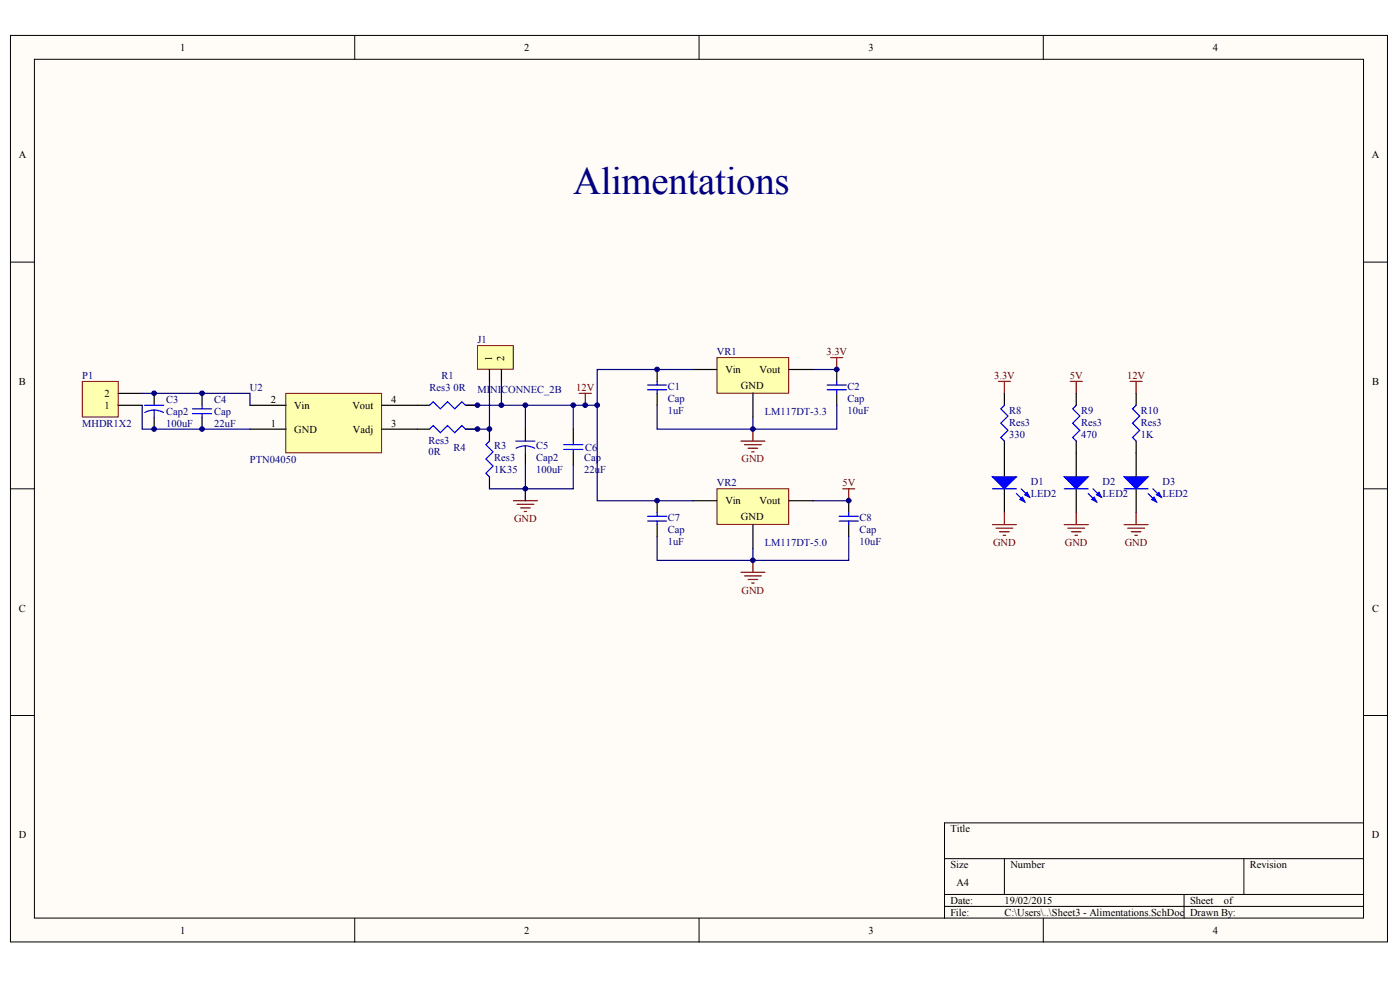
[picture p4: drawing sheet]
<svg xmlns="http://www.w3.org/2000/svg" width="288mm" height="202mm" viewBox="0 0 288 202" stroke-linecap="round" stroke-linejoin="round" font-family="sans-serif">
<g fill="#fffcf8" stroke="#000" stroke-width=".21">
<path d="M2.2 7.3h283.1v186.2h-283.1z"/>
<path d="M7.1 12.2h273.3v176.4h-273.3z"/>
</g>
<g fill="none" stroke="#000" stroke-width=".21">
<path d="M72.9 7.3v4.9M143.7 7.3v4.9M214.5 7.3v4.9M2.2 53.8h4.9M280.4 53.8h4.9M2.2 100.4h4.9M280.4 100.4h4.9M2.2 147h4.9M280.4 147h4.9M194.2 176.4h86.2M206.5 176.4v7.3M255.8 176.4v7.3"/>
<path d="M280.4 169h-86.2v19.6M72.9 188.6v5M143.7 188.6v5M194.2 183.7h86.2M194.2 186.2h86.2M214.5 188.6v5M243.5 183.7v4.9"/>
</g>
<path d="M135.1 75.9v2.5M172.1 75.9v2.5M135.1 80.8v2.5M172.1 80.8v2.5M135.1 102.9v2.4M135.1 107.8v2.4M174.5 102.9v2.4M174.5 107.8v2.4" fill="none" stroke="#000" stroke-width=".25"/>
<g fill="none" stroke="#00f" stroke-width=".25">
<path d="M133.1 79.1h4M135.1 78.4v.7M170.1 79.1h3.9M172.1 78.4v.7M133.1 80.1h4M135.1 80.1v.7M170.1 80.1h3.9M172.1 80.1v.7M133.1 106.1h4M133.1 107h4M135.1 105.3v.8M135.1 107v.8"/>
<path d="M172.5 106.1h4M172.5 107h4M174.5 105.3v.8M174.5 107v.8"/>
</g>
<path d="M167.1 75.9h5M135.1 83.3v4.9h37v-4.9M154.8 85.7v2.5M135.1 110.2v4.9h39.4v-4.9M154.8 112.7v2.4M167.1 102.9h7.4" fill="none" stroke="#000080" stroke-width=".25"/>
<g fill="none" stroke="#800000" stroke-width=".25">
<path d="M170.8 73.5h2.5M172.1 73.5v2.4M152.4 90.6h4.9M153.1 91.3h3.4M153.8 92.1h2M154.6 92.8h.5M154.8 88.2v2.4M152.4 117.6h4.9M153.1 118.3h3.4M153.8 119h2M154.6 119.8h.5M154.8 115.1v2.5"/>
<path d="M173.3 100.4h2.4M174.5 100.4v2.5"/>
</g>
<path d="M147.4 73.5h14.8v7.3h-14.8z" fill="#ffffb0" stroke="#800000" stroke-width=".21"/>
<path d="M142.5 75.9h4.9M162.2 75.9h4.9M154.8 80.8v4.9" fill="none" stroke="#000" stroke-width=".25"/>
<path d="M147.4 100.4h14.8v7.3h-14.8z" fill="#ffffb0" stroke="#800000" stroke-width=".21"/>
<path d="M142.5 102.9h4.9M154.8 107.8v4.9M162.2 102.9h4.9" fill="none" stroke="#000" stroke-width=".25"/>
<path d="M58.8 80.8h19.7v12.2h-19.7z" fill="#ffffb0" stroke="#800000" stroke-width=".21"/>
<path d="M51.4 83.3h7.4M51.4 88.2h7.4M78.5 83.3h7.4M78.5 88.2h7.4M108 88.2v2.4M108 93.1v2.4" fill="none" stroke="#000" stroke-width=".25"/>
<path d="M142.5 75.9h-19.7v7.4h-27.1M122.8 83.3v19.6h19.7" fill="none" stroke="#000080" stroke-width=".25"/>
<path d="M106.1 90.6h3.9M108 91.6l.8 .1 1.1 .4M108 91.6l-1.2 .2-.7 .3M108 91.6v1.5" fill="none" stroke="#00f" stroke-width=".25"/>
<path d="M105.6 102.9h4.9M106.3 103.6h3.5M107 104.3h2M107.8 105.1h.5M108 100.4v2.5" fill="none" stroke="#800000" stroke-width=".25"/>
<path d="M16.9 78.4h7.4v7.3h-7.4z" fill="#ffffb0" stroke="#800000" stroke-width=".21"/>
<g fill="none" stroke="#000" stroke-width=".25">
<path d="M24.3 83.3h4.9M24.3 80.8h4.9M31.7 80.8v2.5M31.7 85.7v2.5M41.5 80.8v2.5M41.5 85.7v2.5M85.9 83.3h2.4M85.9 88.2h2.4M95.7 83.3h2.5M95.7 88.2h2.5M100.6 88.2v2.4M100.6 98v2.4"/>
<path d="M117.9 88.2v2.4M117.9 93.1v2.4"/>
</g>
<g fill="none" stroke="#00f" stroke-width=".25">
<path d="M29.7 83.3h4M31.7 84.2l.8 .1 1.1 .4M31.7 84.2l-1.2 .2-.7 .3M31.7 84.2v1.5M39.6 84h3.9M39.6 85h3.9M41.5 83.3v.7M41.5 85v.7M88.3 83.3l.8-.8 1.4 1.5 1.5-1.5 1.5 1.5 1.5-1.5 .7 .8M88.3 88.2l.8-.8 1.4 1.5 1.5-1.5 1.5 1.5 1.5-1.5 .7 .8M100.6 90.6l-.7 .7 1.5 1.5-1.5 1.5 1.5 1.5-1.5 1.4 .7 .8M115.9 91.3h3.9"/>
<path d="M115.9 92.3h3.9M117.9 90.6v.7M117.9 92.3v.8"/>
</g>
<path d="M108 83.3v4.9M108 95.5v7.4M117.9 95.5v4.9h-17.3M117.9 83.3v4.9" fill="none" stroke="#000080" stroke-width=".25"/>
<path d="M98.2 71h7.3v4.9h-7.3z" fill="#ffffb0" stroke="#800000" stroke-width=".21"/>
<path d="M100.6 75.9v2.5M103.1 75.9v2.5M206.5 80.8v2.5M206.5 90.6v7.4M221.3 80.8v2.5M221.3 90.6v7.4M233.6 80.8v2.5M233.6 90.6v7.4M206.5 100.4v4.9M221.3 100.4v4.9M233.6 100.4v4.9" fill="none" stroke="#000" stroke-width=".25"/>
<path d="M100.6 78.4v9.8h-4.9M103.1 78.4v4.9M29.2 80.8h22.2v2.5M29.2 83.3v4.9h22.2" fill="none" stroke="#000080" stroke-width=".25"/>
<g fill="none" stroke="#800000" stroke-width=".25">
<path d="M205.3 78.4h2.5M206.5 78.4v2.4M220.1 78.4h2.4M221.3 78.4v2.4M232.4 78.4h2.4M233.6 78.4v2.4M119.1 80.8h2.5M120.3 80.8v2.5M204.1 107.8h4.9M204.8 108.5h3.4M205.5 109.2h2M206.3 110h.5"/>
<path d="M206.5 105.3v2.5M218.8 107.8h5M219.6 108.5h3.4M220.3 109.2h2M221 110h.5M221.3 105.3v2.5M231.1 107.8h5M231.9 108.5h3.4M232.6 109.2h2M233.4 110h.5M233.6 105.3v2.5"/>
</g>
<path d="M206.5 83.3l-.7 .7 1.5 1.5-1.5 1.4 1.5 1.5-1.5 1.5 .7 .7M221.3 83.3l-.7 .7 1.4 1.5-1.4 1.4 1.4 1.5-1.4 1.5 .7 .7M233.6 83.3l-.7 .7 1.4 1.5-1.4 1.4 1.4 1.5-1.4 1.5 .7 .7M204.1 100.4h4.9M209 101.4l1.7 1.7M210 100.4l1.7 1.7M218.8 100.4h5M223.8 101.4l1.7 1.7M224.7 100.4l1.8 1.7M231.1 100.4h5M236.1 101.4l1.7 1.7M237.1 100.4l1.7 1.7" fill="none" stroke="#00f" stroke-width=".25"/>
<g fill="#00f" stroke="#00f" stroke-width=".25">
<path d="M204.1 98h4.9l-2.5 2.4z"/>
<path d="M209.7 102.6l.5-.5 .5 1z"/>
<path d="M210.7 101.6l.5-.4 .5 .9z"/>
<path d="M218.8 98h5l-2.5 2.4z"/>
<path d="M224.5 102.6l.5-.5 .5 1z"/>
<path d="M225.5 101.6l.5-.4 .5 .9z"/>
<path d="M231.1 98h5l-2.5 2.4z"/>
<path d="M236.8 102.6l.5-.5 .5 1z"/>
<path d="M237.8 101.6l.5-.4 .5 .9z"/>
</g>
<g fill="#000080" stroke="#000080" stroke-width=".21">
<circle cx="31.7" cy="88.1" r=".47"/>
<circle cx="31.7" cy="80.8" r=".47"/>
<circle cx="41.5" cy="88.1" r=".47"/>
<circle cx="41.5" cy="80.8" r=".47"/>
<circle cx="98.2" cy="88.1" r=".47"/>
<circle cx="98.2" cy="83.2" r=".47"/>
<circle cx="100.6" cy="88.1" r=".47"/>
<circle cx="103.1" cy="83.2" r=".47"/>
<circle cx="108" cy="100.4" r=".47"/>
<circle cx="108" cy="83.2" r=".47"/>
<circle cx="117.9" cy="83.2" r=".47"/>
<circle cx="120.3" cy="83.2" r=".47"/>
<circle cx="122.8" cy="83.2" r=".47"/>
<circle cx="135.1" cy="102.8" r=".47"/>
<circle cx="135.1" cy="75.9" r=".47"/>
<circle cx="154.8" cy="115.1" r=".47"/>
<circle cx="154.8" cy="88.1" r=".47"/>
<circle cx="172" cy="75.9" r=".47"/>
<circle cx="174.5" cy="102.8" r=".47"/>
</g>
<text font-size="8" fill="#000080" x="117.9" y="39.9">Alimentations</text>
<g font-size="2.2">
<text x="37" y="10.4">1</text>
<text x="107.8" y="10.4">2</text>
<text x="178.6" y="10.4">3</text>
<text x="249.4" y="10.4">4</text>
<text x="3.9" y="32.5">A</text>
<text x="282.1" y="32.5">A</text>
<text x="149.2" y="76.7">Vin</text>
<text x="156.2" y="76.7">Vout</text>
<text x="3.9" y="79.1">B</text>
<text x="21.5" y="81.6">2</text>
<text x="55.7" y="82.8">2</text>
<text x="80.5" y="82.8">4</text>
<text x="152.4" y="79.8">GND</text>
<text x="282.1" y="79.1">B</text>
<text x="21.5" y="84">1</text>
<text x="55.7" y="87.7">1</text>
<text x="60.5" y="84">Vin</text>
<text x="60.5" y="88.9">GND</text>
<text x="72.5" y="84">Vout</text>
<text x="72.6" y="88.9">Vadj</text>
<text x="80.5" y="87.7">3</text>
<text x="149.2" y="103.6">Vin</text>
<text x="152.4" y="106.8">GND</text>
<text x="156.2" y="103.6">Vout</text>
<text x="3.9" y="125.6">C</text>
<text x="282.1" y="125.6">C</text>
<text x="3.9" y="172.2">D</text>
<text x="195.4" y="171">Title</text>
<text x="282.1" y="172.2">D</text>
<text x="195.4" y="178.3">Size</text>
<text x="207.8" y="178.3">Number</text>
<text x="257" y="178.3">Revision</text>
<text x="195.4" y="185.7">Date:</text>
<text x="196.7" y="182">A4</text>
<text x="206.5" y="185.7">19/02/2015</text>
<text x="244.7" y="185.7">Sheet</text>
<text x="251.7" y="185.7">of</text>
<text x="37" y="191.8">1</text>
<text x="107.8" y="191.8">2</text>
<text x="178.6" y="191.8">3</text>
<text x="195.4" y="188.1">File:</text>
<text x="206.5" y="188.1">C:\Users\..\Sheet3 - Alimentations.SchDoc</text>
<text x="244.7" y="188.1">Drawn By:</text>
<text x="249.4" y="191.8">4</text>
</g>
<g font-size="2.2" fill="#000080">
<text x="98.2" y="70.5">J1</text>
<text x="16.9" y="77.9">P1</text>
<text x="90.8" y="77.9">R1</text>
<text x="147.4" y="73">VR1</text>
<text x="34.2" y="82.8">C3</text>
<text x="44" y="82.8">C4</text>
<text x="51.4" y="80.3">U2</text>
<text x="88.3" y="80.3">Res3</text>
<text x="93.3" y="80.3">0R</text>
<text x="98.2" y="80.8">MINICONNEC_2B</text>
<text x="137.3" y="80.1">C1</text>
<text x="137.3" y="82.5">Cap</text>
<text x="174.3" y="80.1">C2</text>
<text x="174.3" y="82.5">Cap</text>
<text x="16.9" y="87.7">MHDR1X2</text>
<text x="34.2" y="87.7">100uF</text>
<text x="34.2" y="85.2">Cap2</text>
<text x="44" y="87.7">22uF</text>
<text x="44" y="85.2">Cap</text>
<text x="137.3" y="85">1uF</text>
<text x="157.3" y="85.2">LM117DT-3.3</text>
<text x="174.3" y="85">10uF</text>
<text x="207.5" y="89.9">330</text>
<text x="207.5" y="85">R8</text>
<text x="207.5" y="87.4">Res3</text>
<text x="222.3" y="89.9">470</text>
<text x="222.3" y="85">R9</text>
<text x="222.3" y="87.4">Res3</text>
<text x="234.6" y="89.9">1K</text>
<text x="234.6" y="85">R10</text>
<text x="234.6" y="87.4">Res3</text>
<text x="51.4" y="95">PTN04050</text>
<text x="88.1" y="93.6">0R</text>
<text x="88.1" y="91.1">Res3</text>
<text x="93.3" y="92.6">R4</text>
<text x="101.6" y="92.3">R3</text>
<text x="101.6" y="94.8">Res3</text>
<text x="110.2" y="92.3">C5</text>
<text x="110.2" y="94.8">Cap2</text>
<text x="120.1" y="94.8">Cap</text>
<text x="120.3" y="92.6">C6</text>
<text x="101.6" y="97.2">1K35</text>
<text x="110.2" y="97.2">100uF</text>
<text x="120.1" y="97.2">22u</text>
<text x="123.4" y="97.2">F</text>
<text x="147.4" y="99.9">VR2</text>
<text x="211.9" y="99.7">D1</text>
<text x="226.7" y="99.7">D2</text>
<text x="239" y="99.7">D3</text>
<text x="137.3" y="107">C7</text>
<text x="176.7" y="107">C8</text>
<text x="211.9" y="102.1">LED2</text>
<text x="226.7" y="102.1">LED2</text>
<text x="239" y="102.1">LED2</text>
<text x="137.3" y="111.9">1uF</text>
<text x="137.3" y="109.5">Cap</text>
<text x="157.3" y="112.2">LM117DT-5.0</text>
<text x="176.7" y="111.9">10uF</text>
<text x="176.7" y="109.5">Cap</text>
</g>
<g font-size="2.2" fill="#800000">
<text x="169.9" y="73">3.3V</text>
<text x="204.4" y="77.9">3.3V</text>
<text x="220" y="77.9">5V</text>
<text x="231.8" y="77.9">12V</text>
<text x="118.5" y="80.3">12V</text>
<text x="152.5" y="95">GND</text>
<text x="173.2" y="99.9">5V</text>
<text x="105.7" y="107.2">GND</text>
<text x="204.2" y="112.1">GND</text>
<text x="219" y="112.1">GND</text>
<text x="231.3" y="112.1">GND</text>
<text x="152.5" y="121.9">GND</text>
</g>
<g font-size="2.1">
<text x="101.2" y="74.2" transform="rotate(-90 101.2 74.2)">1</text>
<text x="103.7" y="74.2" transform="rotate(-90 103.7 74.2)">2</text>
</g>
</svg>
